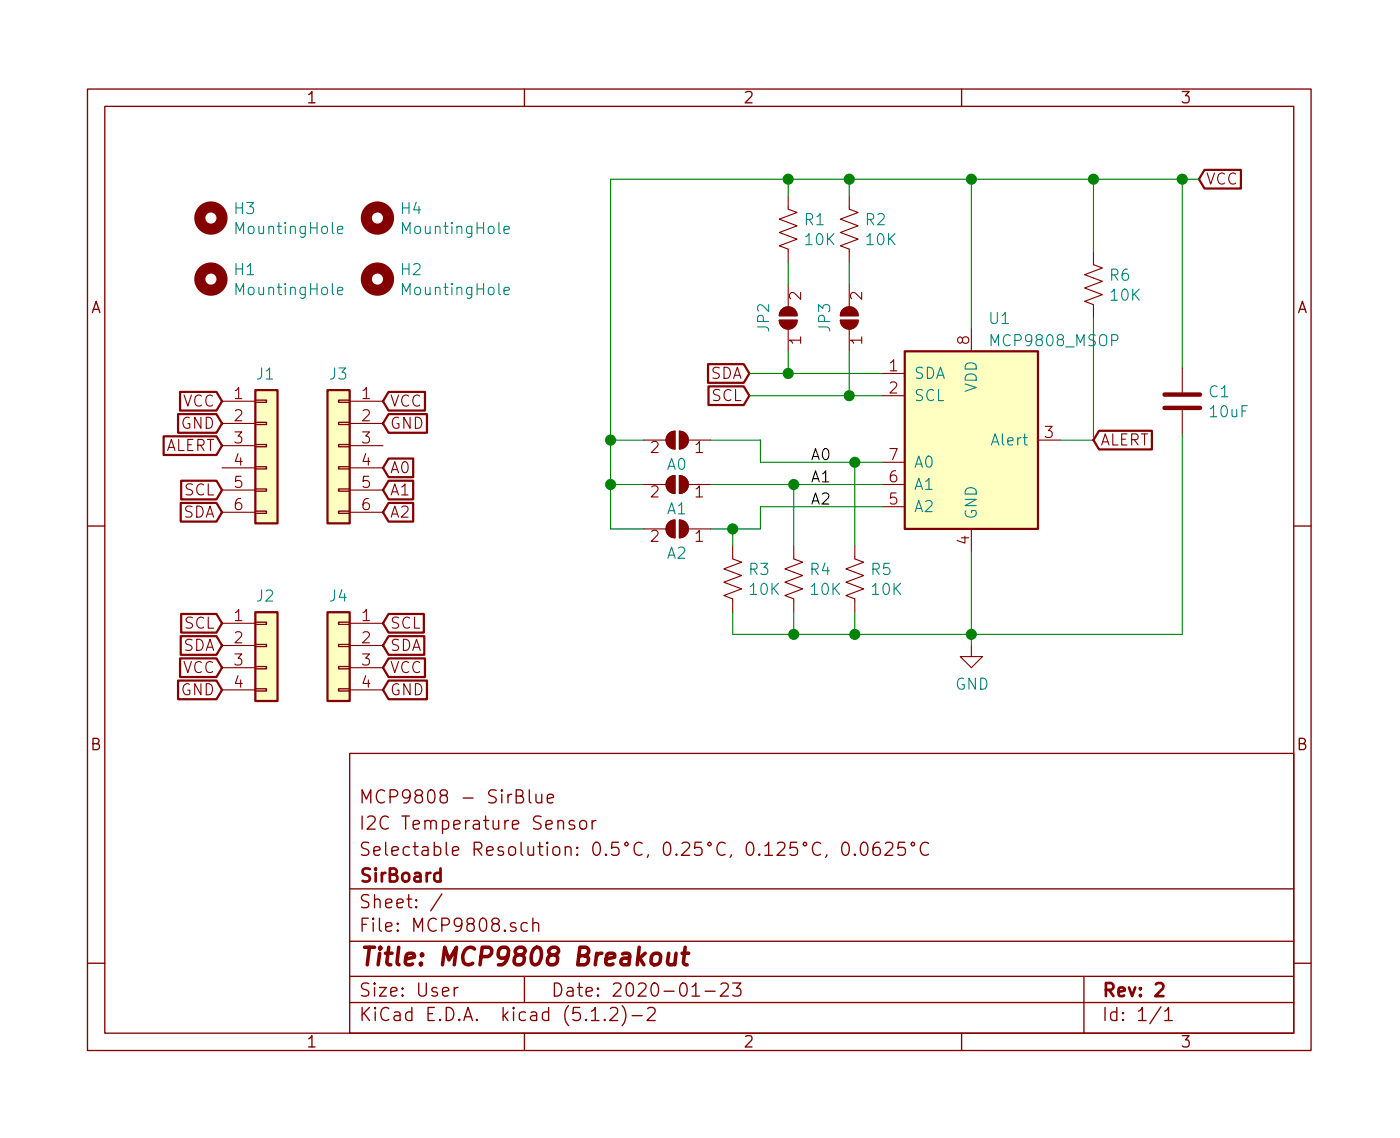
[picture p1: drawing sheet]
EESchema Schematic File Version 4
LIBS:MCP9808-cache
EELAYER 29 0
EELAYER END
$Descr User 6299 5118
encoding utf-8
Sheet 1 1
Title "MCP9808 Breakout "
Date "2020-01-23"
Rev "2"
Comp "SirBoard"
Comment1 "Selectable Resolution: 0.5°C, 0.25°C, 0.125°C, 0.0625°C"
Comment2 "I2C Temperature Sensor"
Comment3 "MCP9808 - SirBlue"
Comment4 ""
$EndDescr
Text GLabel 1725 3100 2    50   Input ~ 0
GND
Text GLabel 1725 3000 2    50   Input ~ 0
VCC
Text GLabel 1000 3100 0    50   Input ~ 0
GND
Text GLabel 1000 3000 0    50   Input ~ 0
VCC
$Comp
L Connector_Generic:Conn_01x04 J4
U 1 1
P 1525 2900
F 0 "J4" H 1525 3125 50  0000 C CNN
F 1 "Conn_01x04" H 1604 2802 50  0001 L CNN
F 2 "SirBoardLibrary:SirBlue_Connector" H 1525 2900 50  0001 C CNN
F 3 "~" H 1525 2900 50  0001 C CNN
F 4 "C160404" H 1525 2900 50  0001 C CNN "Part"
	1    1525 2900
	-1   0    0    -1  
$EndComp
$Comp
L Connector_Generic:Conn_01x04 J2
U 1 1
P 1200 2900
F 0 "J2" H 1150 3125 50  0000 L CNN
F 1 "Conn_01x04" H 1279 2802 50  0001 L CNN
F 2 "SirBoardLibrary:SirBlue_Connector" H 1200 2900 50  0001 C CNN
F 3 "~" H 1200 2900 50  0001 C CNN
F 4 "C160404" H 1200 2900 50  0001 C CNN "Part"
	1    1200 2900
	1    0    0    -1  
$EndComp
$Comp
L Connector_Generic:Conn_01x06 J3
U 1 1
P 1525 2000
F 0 "J3" H 1525 2325 50  0000 C CNN
F 1 "Conn_01x06" H 1604 1902 50  0001 L CNN
F 2 "Connector_PinHeader_2.54mm:PinHeader_1x06_P2.54mm_Vertical" H 1525 2000 50  0001 C CNN
F 3 "~" H 1525 2000 50  0001 C CNN
	1    1525 2000
	-1   0    0    -1  
$EndComp
$Comp
L Connector_Generic:Conn_01x06 J1
U 1 1
P 1200 2000
F 0 "J1" H 1150 2325 50  0000 L CNN
F 1 "Conn_01x06" H 1279 1902 50  0001 L CNN
F 2 "Connector_PinHeader_2.54mm:PinHeader_1x06_P2.54mm_Vertical" H 1200 2000 50  0001 C CNN
F 3 "~" H 1200 2000 50  0001 C CNN
	1    1200 2000
	1    0    0    -1  
$EndComp
$Comp
L Mechanical:MountingHole H1
U 1 1
P 950 1250
F 0 "H1" H 1050 1295 50  0000 L CNN
F 1 "MountingHole" H 1050 1205 50  0000 L CNN
F 2 "SirBoardLibrary:MountingHole_M2.5_SirBoard" H 950 1250 50  0001 C CNN
F 3 "~" H 950 1250 50  0001 C CNN
	1    950  1250
	1    0    0    -1  
$EndComp
$Comp
L Mechanical:MountingHole H2
U 1 1
P 1700 1250
F 0 "H2" H 1800 1295 50  0000 L CNN
F 1 "MountingHole" H 1800 1205 50  0000 L CNN
F 2 "SirBoardLibrary:MountingHole_M2.5_SirBoard" H 1700 1250 50  0001 C CNN
F 3 "~" H 1700 1250 50  0001 C CNN
	1    1700 1250
	1    0    0    -1  
$EndComp
Text GLabel 1000 1900 0    50   Input ~ 0
GND
$Comp
L Mechanical:MountingHole H3
U 1 1
P 950 975
F 0 "H3" H 1050 1020 50  0000 L CNN
F 1 "MountingHole" H 1050 930 50  0000 L CNN
F 2 "SirBoardLibrary:MountingHole_M2.5_SirBoard" H 950 975 50  0001 C CNN
F 3 "~" H 950 975 50  0001 C CNN
	1    950  975 
	1    0    0    -1  
$EndComp
$Comp
L Mechanical:MountingHole H4
U 1 1
P 1700 975
F 0 "H4" H 1800 1020 50  0000 L CNN
F 1 "MountingHole" H 1800 930 50  0000 L CNN
F 2 "SirBoardLibrary:MountingHole_M2.5_SirBoard" H 1700 975 50  0001 C CNN
F 3 "~" H 1700 975 50  0001 C CNN
	1    1700 975 
	1    0    0    -1  
$EndComp
Text GLabel 1000 1800 0    50   Input ~ 0
VCC
Text GLabel 1725 1900 2    50   Input ~ 0
GND
Text GLabel 1725 1800 2    50   Input ~ 0
VCC
Text GLabel 1000 2000 0    50   Input ~ 0
ALERT
Text GLabel 5400 800  2    50   Input ~ 0
VCC
$Comp
L power:GND #PWR0106
U 1 1
P 4375 2900
F 0 "#PWR0106" H 4375 2650 50  0001 C CNN
F 1 "GND" H 4379 2728 50  0000 C CNN
F 2 "" H 4375 2900 50  0001 C CNN
F 3 "" H 4375 2900 50  0001 C CNN
	1    4375 2900
	1    0    0    -1  
$EndComp
Text GLabel 3375 1675 0    50   Input ~ 0
SDA
Text GLabel 3375 1775 0    50   Input ~ 0
SCL
$Comp
L Device:R_US R2
U 1 1
P 3825 1025
F 0 "R2" H 3893 1070 50  0000 L CNN
F 1 "10K" H 3893 980 50  0000 L CNN
F 2 "Resistor_SMD:R_0603_1608Metric" V 3865 1015 50  0001 C CNN
F 3 "~" H 3825 1025 50  0001 C CNN
F 4 "C99198" H 3825 1025 50  0001 C CNN "Part"
	1    3825 1025
	1    0    0    -1  
$EndComp
$Comp
L Device:R_US R1
U 1 1
P 3550 1025
F 0 "R1" H 3618 1070 50  0000 L CNN
F 1 "10K" H 3618 980 50  0000 L CNN
F 2 "Resistor_SMD:R_0603_1608Metric" V 3590 1015 50  0001 C CNN
F 3 "~" H 3550 1025 50  0001 C CNN
F 4 "C99198" H 3550 1025 50  0001 C CNN "Part"
	1    3550 1025
	1    0    0    -1  
$EndComp
Wire Wire Line
	3550 875  3550 800 
Wire Wire Line
	3825 875  3825 800 
$Comp
L Device:C C1
U 1 1
P 5325 1800
F 0 "C1" H 5440 1845 50  0000 L CNN
F 1 "10uF" H 5440 1755 50  0000 L CNN
F 2 "Capacitor_SMD:C_0805_2012Metric" H 5363 1650 50  0001 C CNN
F 3 "~" H 5325 1800 50  0001 C CNN
F 4 "C95841" H 5325 1800 50  0001 C CNN "Part"
	1    5325 1800
	1    0    0    -1  
$EndComp
$Comp
L Jumper:SolderJumper_2_Open JP2
U 1 1
P 3550 1425
F 0 "JP2" H 3550 1538 50  0000 C CNN
F 1 "SolderJumper_2_Open" H 3550 1538 50  0001 C CNN
F 2 "Jumper:SolderJumper-2_P1.3mm_Open_RoundedPad1.0x1.5mm" H 3550 1425 50  0001 C CNN
F 3 "~" H 3550 1425 50  0001 C CNN
	1    3550 1425
	0    -1   -1   0   
$EndComp
$Comp
L Jumper:SolderJumper_2_Open JP3
U 1 1
P 3825 1425
F 0 "JP3" H 3825 1538 50  0000 C CNN
F 1 "SolderJumper_2_Open" H 3825 1538 50  0001 C CNN
F 2 "Jumper:SolderJumper-2_P1.3mm_Open_RoundedPad1.0x1.5mm" H 3825 1425 50  0001 C CNN
F 3 "~" H 3825 1425 50  0001 C CNN
	1    3825 1425
	0    -1   -1   0   
$EndComp
Wire Wire Line
	3825 1275 3825 1175
Wire Wire Line
	3550 1175 3550 1275
Connection ~ 3550 1675
Wire Wire Line
	3550 1675 3975 1675
Connection ~ 3825 1775
Wire Wire Line
	3825 1775 3975 1775
Wire Wire Line
	3375 1675 3550 1675
Wire Wire Line
	3375 1775 3825 1775
Wire Wire Line
	3550 1575 3550 1675
Wire Wire Line
	3825 1575 3825 1775
Connection ~ 3825 800 
Wire Wire Line
	3550 800  3825 800 
Wire Wire Line
	5325 1650 5325 800 
Wire Wire Line
	4375 1475 4375 800 
$Comp
L Sensor_Temperature:MCP9804_MSOP U1
U 1 1
P 4375 1975
F 0 "U1" H 4450 2525 50  0000 L CNN
F 1 "MCP9808_MSOP" H 4450 2425 50  0000 L CNN
F 2 "Package_SO:MSOP-8_3x3mm_P0.65mm" H 3375 1475 50  0001 C CNN
F 3 "http://ww1.microchip.com/downloads/en/DeviceDoc/22203b.pdf" H 4125 2425 50  0001 C CNN
F 4 "C94847" H 4375 1975 50  0001 C CNN "Part"
	1    4375 1975
	1    0    0    -1  
$EndComp
Connection ~ 4375 800 
Wire Wire Line
	4375 800  4925 800 
Wire Wire Line
	3825 800  4375 800 
$Comp
L Device:R_US R6
U 1 1
P 4925 1275
F 0 "R6" H 4993 1320 50  0000 L CNN
F 1 "10K" H 4993 1230 50  0000 L CNN
F 2 "Resistor_SMD:R_0603_1608Metric" V 4965 1265 50  0001 C CNN
F 3 "~" H 4925 1275 50  0001 C CNN
F 4 "C99198" H 4925 1275 50  0001 C CNN "Part"
	1    4925 1275
	1    0    0    -1  
$EndComp
Wire Wire Line
	4925 1425 4925 1975
Wire Wire Line
	4925 1975 4775 1975
Wire Wire Line
	4925 800  4925 1125
Connection ~ 4925 800 
$Comp
L Device:R_US R3
U 1 1
P 3300 2600
F 0 "R3" H 3368 2645 50  0000 L CNN
F 1 "10K" H 3368 2555 50  0000 L CNN
F 2 "Resistor_SMD:R_0603_1608Metric" V 3340 2590 50  0001 C CNN
F 3 "~" H 3300 2600 50  0001 C CNN
F 4 "C99198" H 3300 2600 50  0001 C CNN "Part"
	1    3300 2600
	1    0    0    -1  
$EndComp
$Comp
L Device:R_US R4
U 1 1
P 3575 2600
F 0 "R4" H 3643 2645 50  0000 L CNN
F 1 "10K" H 3643 2555 50  0000 L CNN
F 2 "Resistor_SMD:R_0603_1608Metric" V 3615 2590 50  0001 C CNN
F 3 "~" H 3575 2600 50  0001 C CNN
F 4 "C99198" H 3575 2600 50  0001 C CNN "Part"
	1    3575 2600
	1    0    0    -1  
$EndComp
$Comp
L Device:R_US R5
U 1 1
P 3850 2600
F 0 "R5" H 3918 2645 50  0000 L CNN
F 1 "10K" H 3918 2555 50  0000 L CNN
F 2 "Resistor_SMD:R_0603_1608Metric" V 3890 2590 50  0001 C CNN
F 3 "~" H 3850 2600 50  0001 C CNN
F 4 "C99198" H 3850 2600 50  0001 C CNN "Part"
	1    3850 2600
	1    0    0    -1  
$EndComp
Wire Wire Line
	3550 800  2750 800 
Wire Wire Line
	2750 2375 2900 2375
Connection ~ 3550 800 
Wire Wire Line
	2900 2175 2750 2175
Wire Wire Line
	2750 1975 2900 1975
Wire Wire Line
	2750 800  2750 1975
Connection ~ 2750 1975
Wire Wire Line
	2750 1975 2750 2175
Connection ~ 2750 2175
Wire Wire Line
	2750 2175 2750 2375
Wire Wire Line
	3200 2175 3575 2175
Wire Wire Line
	3975 2275 3425 2275
Wire Wire Line
	3425 2275 3425 2375
Wire Wire Line
	3425 2375 3300 2375
Wire Wire Line
	3975 2075 3850 2075
Wire Wire Line
	3425 2075 3425 1975
Wire Wire Line
	3425 1975 3200 1975
Connection ~ 3575 2175
Wire Wire Line
	3575 2175 3975 2175
Wire Wire Line
	3300 2450 3300 2375
Connection ~ 3300 2375
Wire Wire Line
	3300 2375 3200 2375
Wire Wire Line
	3575 2175 3575 2450
Wire Wire Line
	3850 2450 3850 2075
Connection ~ 3850 2075
Wire Wire Line
	3850 2075 3425 2075
Wire Wire Line
	3300 2750 3300 2850
Wire Wire Line
	3300 2850 3575 2850
Wire Wire Line
	3850 2850 3850 2750
Wire Wire Line
	3575 2750 3575 2850
Connection ~ 3575 2850
Wire Wire Line
	3575 2850 3850 2850
Wire Wire Line
	5325 1950 5325 2850
Wire Wire Line
	4375 2900 4375 2850
Connection ~ 4375 2850
Wire Wire Line
	4375 2475 4375 2850
Wire Wire Line
	3850 2850 4375 2850
Connection ~ 3850 2850
Wire Wire Line
	4925 800  5325 800 
Wire Wire Line
	4375 2850 5325 2850
Connection ~ 5325 800 
Wire Wire Line
	5325 800  5400 800 
$Comp
L Jumper:SolderJumper_2_Open A0
U 1 1
P 3050 1975
F 0 "A0" H 3050 2088 50  0000 C CNN
F 1 "SolderJumper_2_Open" H 3050 2088 50  0001 C CNN
F 2 "Jumper:SolderJumper-2_P1.3mm_Open_RoundedPad1.0x1.5mm" H 3050 1975 50  0001 C CNN
F 3 "~" H 3050 1975 50  0001 C CNN
	1    3050 1975
	-1   0    0    1   
$EndComp
$Comp
L Jumper:SolderJumper_2_Open A1
U 1 1
P 3050 2175
F 0 "A1" H 3050 2288 50  0000 C CNN
F 1 "SolderJumper_2_Open" H 3050 2288 50  0001 C CNN
F 2 "Jumper:SolderJumper-2_P1.3mm_Open_RoundedPad1.0x1.5mm" H 3050 2175 50  0001 C CNN
F 3 "~" H 3050 2175 50  0001 C CNN
	1    3050 2175
	-1   0    0    1   
$EndComp
$Comp
L Jumper:SolderJumper_2_Open A2
U 1 1
P 3050 2375
F 0 "A2" H 3050 2488 50  0000 C CNN
F 1 "SolderJumper_2_Open" H 3050 2488 50  0001 C CNN
F 2 "Jumper:SolderJumper-2_P1.3mm_Open_RoundedPad1.0x1.5mm" H 3050 2375 50  0001 C CNN
F 3 "~" H 3050 2375 50  0001 C CNN
	1    3050 2375
	-1   0    0    1   
$EndComp
Text GLabel 4925 1975 2    50   Input ~ 0
ALERT
Text GLabel 1000 2200 0    50   Input ~ 0
SCL
Text GLabel 1000 2300 0    50   Input ~ 0
SDA
Text GLabel 1000 2800 0    50   Input ~ 0
SCL
Text GLabel 1000 2900 0    50   Input ~ 0
SDA
Text GLabel 1725 2800 2    50   Input ~ 0
SCL
Text GLabel 1725 2900 2    50   Input ~ 0
SDA
Text Label 3650 2075 0    50   ~ 0
A0
Text Label 3650 2175 0    50   ~ 0
A1
Text Label 3650 2275 0    50   ~ 0
A2
Text GLabel 1725 2300 2    50   Input ~ 0
A2
Text GLabel 1725 2200 2    50   Input ~ 0
A1
Text GLabel 1725 2100 2    50   Input ~ 0
A0
$EndSCHEMATC
